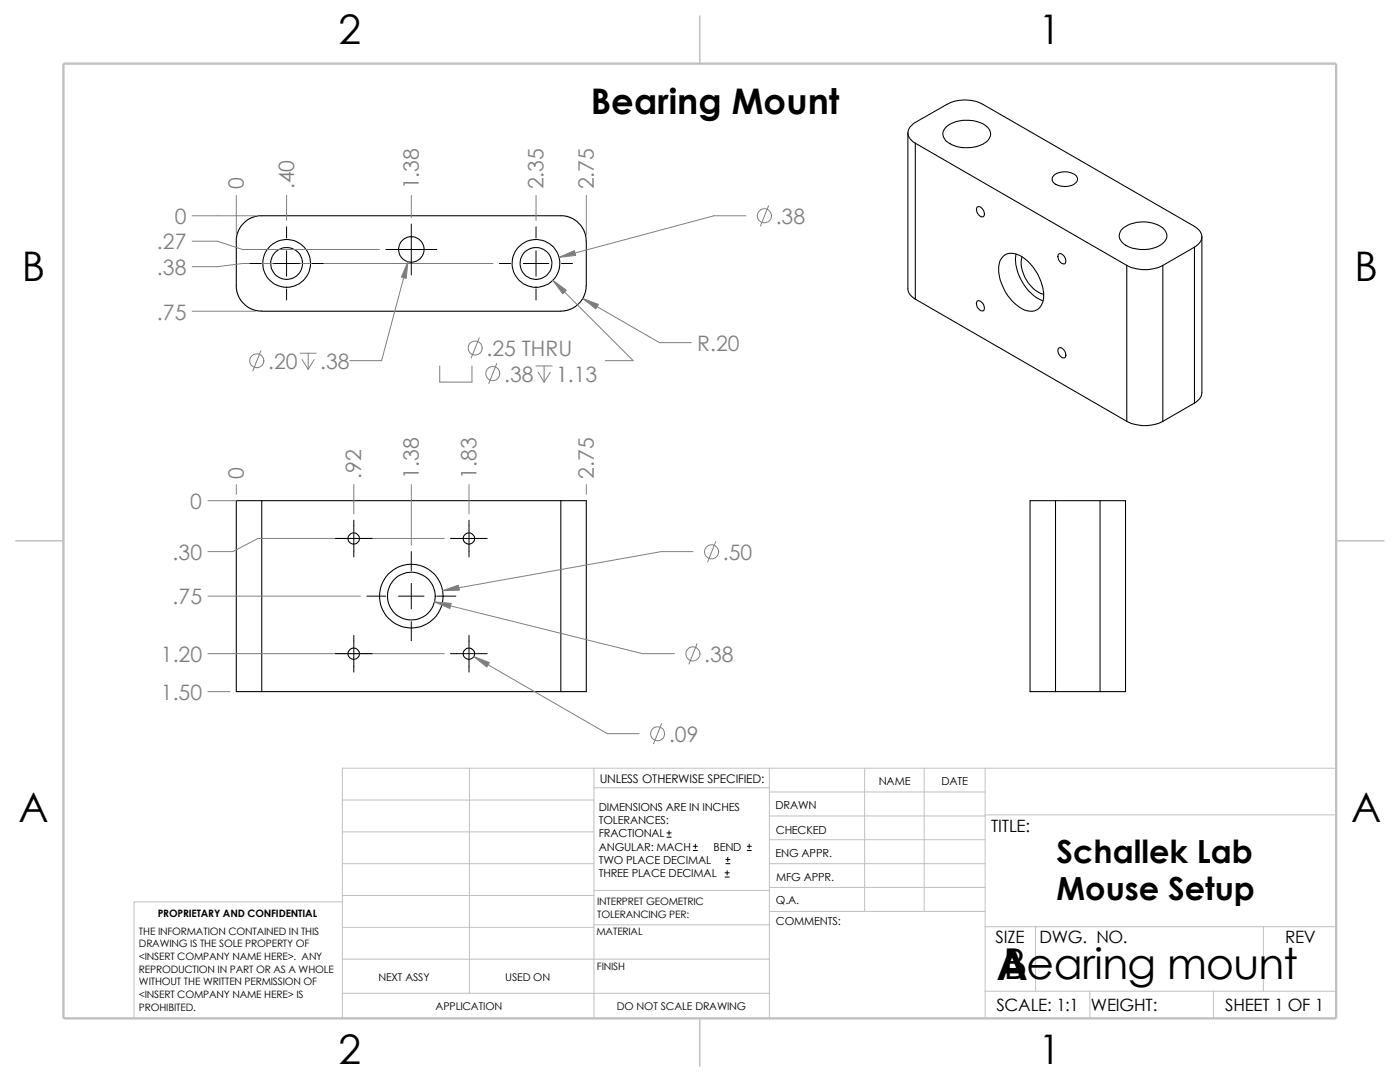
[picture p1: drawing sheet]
<svg xmlns="http://www.w3.org/2000/svg" width="279mm" height="216mm" viewBox="0 0 279 216" stroke-linecap="round" stroke-linejoin="round" font-family="sans-serif">
<g fill="none" stroke="#c0c0c0" stroke-width=".2">
<path d="M68.3 159.6h50.2M93.7 153.3v44.9M118.5 153.3v49.9M118.5 157.2h35M153.5 153.3v49.9M153.5 158h43.1M172.6 153.3v28.6M184.4 153.3v28.6M196.6 153.3v49.9M266.7 153.3h-198.4v49.9M68.3 172.3h50.2M68.3 178.7h50.2"/>
<path d="M68.3 166h50.2M68.3 180h-41.5v23.2M118.5 177.7h35.1M153.5 162.8h43.1M153.5 167.6h43.1M153.5 172.3h43.1M153.5 177.1h43.1M196.6 162.6h70.1M68.3 185h50.2M68.3 191.4h85.2M68.3 198.2h85.2M118.5 184.5h35.1"/>
<path d="M153.6 181.9h43M196.6 197.8h70.1M196.6 184.9h70.1M206.7 184.9v12.9M217.5 197.8v5.4M242.2 197.8v5.4M252.1 184.9v12.9"/>
</g>
<path d="M139.7 3.2v9.5M3.1 107.9h9.6M266.7 107.9h9.5M139.7 203.2v9.5" fill="none" stroke="#c0c0c0" stroke-width=".21"/>
<path d="M12.7 12.7h254v190.5h-254z" fill="none" stroke="#c0c0c0" stroke-width=".47"/>
<g fill="none" stroke="#000" stroke-width=".21">
<path d="M181.2 26.5v31.1l.3 1 1.2 1.1M182.7 28.6l42.2 24.4M182.7 28.6v31.1M182.7 28.6a2.3 2.3 0 0 1-1.4-2.7l.4-.7 1-.8 6.3-3.6a7.7 7.7 0 0 1 7.2 0l42.2 24.4a2.14 2.14 0 0 1 1 3.3l-1 .8M188.8 25.3a7 7 0 0 1 8.3 .1 1.87 1.87 0 0 1-.5 3.1 6.9 6.9 0 0 1-8-.6 1.81 1.81 0 0 1 .2-2.6zM210.4 35a3.5 3.5 0 0 1 4.5 .3 1.11 1.11 0 0 1-.7 1.6 3.7 3.7 0 0 1-4.1-.7l-.1-.6zM117 57l-.3 1.7-.9 1.5-1.4 1.2-1.9 .7h-60.3M117 57v-8.9l-.2-1.3-.7-1.6-1-1-.8-.6-1.3-.5h-61.4l-1.4 .3-1.2 .8-1 1-.7 1.6-.1 .7v10.1l.6 1.9 1.2 1.4 1.5 .9 1.7 .3M182.7 59.7l42.2 24.4M195 41.3a1.23 1.23 0 0 1 1.5 1.4 .52 .52 0 0 1-.4 .6 .52 .52 0 0 1-.6-.2 1.41 1.41 0 0 1-.5-1.8zM200 51.4a2.74 2.74 0 0 1 3.6-.4 9.5 9.5 0 0 1 4.6 8.9 2.53 2.53 0 0 1-3.8 1.9 9.4 9.4 0 0 1-5-9l.2-.8zM202.8 50.7a9.4 9.4 0 0 0 5.4 9.3"/>
<path d="M204 51.3a6.7 6.7 0 0 0 4.3 7.4M211.2 50.8a.97 .97 0 0 1 1.4 .8 .6 .6 0 0 1 .1 .8 .6 .6 0 0 1-.8 .2 1.6 1.6 0 0 1-.7-1.8zM223.8 45.9a6.7 6.7 0 0 1 8.5-.2 1.87 1.87 0 0 1-.6 3.1 6.8 6.8 0 0 1-7.8-.5 1.74 1.74 0 0 1-.1-2.4zM224.9 53v31.1M224.9 53a8.1 8.1 0 0 0 7.2 0M232.1 53v31.1M238.4 49.3l-6.3 3.7M238.4 49.3v31.1M239.9 47.2v31.2l-.2 .6-.3 .6-1 .8M195 60.1a1.24 1.24 0 0 1 1.2 .6 1.24 1.24 0 0 1 0 1.3 1.36 1.36 0 0 1-1.2-1.9zM211.3 69.5a1.23 1.23 0 0 1 1.4 1.4 .52 .52 0 0 1-.3 .5 .52 .52 0 0 1-.6-.2 1.41 1.41 0 0 1-.5-1.7zM52.2 99.9v38.1"/>
<path d="M52.2 99.9h59.7M52.2 99.9h-5v38.1h5M111.9 99.9h5.1v38.1h-5.1M111.9 99.9v38.1M210.7 99.9h8.8M210.7 99.9v38.1M210.7 99.9h-5.1v38.1h5.1M219.5 99.9v38.1M219.5 99.9h5.1v38.1h-5.1M224.9 84.1a8.1 8.1 0 0 0 7.2 0M238.4 80.4l-6.3 3.7M52.2 138h59.7"/>
<path d="M210.7 138h8.8"/>
<circle cx="57.2" cy="52.6" r="3.2"/>
<circle cx="57.2" cy="52.6" r="4.8"/>
<circle cx="82.1" cy="49.8" r="2.54"/>
<circle cx="107" cy="52.6" r="4.8"/>
<circle cx="107" cy="52.6" r="3.2"/>
<circle cx="70.6" cy="107.4" r="1.13"/>
<circle cx="82.1" cy="119" r="6.4"/>
<circle cx="82.1" cy="118.9" r="4.8"/>
<circle cx="93.6" cy="107.5" r="1.11"/>
<circle cx="70.6" cy="130.4" r="1.11"/>
<circle cx="93.6" cy="130.4" r="1.13"/>
</g>
<g fill="none" stroke="#808080" stroke-width=".2">
<path d="M47.2 39v7.9M57.2 39v5M82.1 39v4.4M107 39v5M117 39v7.9M38.4 43.1h12.6M38.4 48.1h5l5 1.7h27.3M81.4 52.2l-5.2 19.8h-6.4M98.4 52.6h-50l-5 .6h-5M110.3 55.9l16.1 16.1h-5.6M116.3 59.6l15.3 8.8h6.4M148.8 43.1h-6.3l-31 8.3"/>
<path d="M153.4 41.1l-1.6 4M38.4 62.1h12.6M52.1 70l-1.6 4M59.9 70.5h3.2M60.3 71.8l1.2 1.9M61.5 70.5v3.2M62.7 71.8l-1.2 1.9M87.8 73v3.2h6.4v-3.2M95.6 67.4l-1.6 4.1M99.1 72.5l-1.6 4M107 73h3.2M107.4 74.3l1.2 1.9"/>
<path d="M108.6 73v3.2M109.8 74.3l-1.2 1.9M41.5 99.9h5.7M47.2 96.7v1.9M70.6 96.7v5.8M82.1 96.7v12.1M93.6 96.7v5.8M117 96.7v1.9M41.5 119h30.4M88.6 107.4h-37.1l-5 2.7h-5M138.3 110.1h-6.3l-43.7 7.8M142.8 108.1l-1.6 4"/>
<path d="M41.5 138h4.4M41.5 130.4h47.1M86.7 120.1l41.5 10.3h6.4M94.6 131l26.6 15.4h6.4M139.1 128.4l-1.6 4.1M132 144.4l-1.6 4"/>
<circle cx="152.6" cy="43.1" r="1.41"/>
<circle cx="51.3" cy="72" r="1.4"/>
<circle cx="94.8" cy="69.4" r="1.4"/>
<circle cx="98.3" cy="74.5" r="1.41"/>
<circle cx="142" cy="110.1" r="1.41"/>
<circle cx="138.3" cy="130.5" r="1.41"/>
<circle cx="131.2" cy="146.4" r="1.4"/>
</g>
<g fill="none" stroke="#000" stroke-width=".2">
<path d="M49.9 52.6h2.2M54.7 52.6h5M57.2 45.3v2.2M57.2 50v5.1M57.2 57.7v2.2M62.3 52.6h2.2M77 49.8h10.2M82.1 44.7v10.2M99.7 52.6h2.2M104.4 52.6h5.1M107 45.3v2.2M107 50v5.1"/>
<path d="M107 57.7v2.2M112.1 52.6h2.2M66.9 107.4h7.4M70.6 103.8v7.3M73.2 119h3.8M79.5 119h5.1M82.1 110.1v3.8M82.1 116.4v5.1M87.2 119h3.8M89.9 107.4h7.3M93.6 103.8v7.3M66.9 130.4h7.4"/>
<path d="M70.6 126.8v7.3M82.1 124v3.8M89.9 130.4h7.3M93.6 126.8v7.3M133.1 167h.8M133.1 166.2h.8M133.5 165.8v.8M138.3 169.7h.9M138.3 168.9h.9M138.8 168.4v.9M144.7 175h.8M144.7 174.2h.8"/>
<path d="M144.9 172.3h.8M144.9 171.5h.8M145.1 173.7v.9M145.2 171.1v.8M149.1 169.7h.8M149.1 168.9h.8M149.5 168.4v.9"/>
</g>
<g fill="#808080" stroke="#808080" stroke-width=".2">
<path d="M88.3 117.9l3.2-1.1 .2 1z"/>
<path d="M86.7 120.1l3.3 .3-.2 1z"/>
<path d="M94.6 131l3.1 1.2-.5 .9z"/>
<path d="M111.5 51.4l3.1-1.4 .3 1z"/>
<path d="M116.3 59.6l3.1 1.1-.5 .9z"/>
<path d="M81.4 52.2l-.3 3.3-1-.2z"/>
<path d="M110.3 55.9l2.7 2-.7 .7z"/>
</g>
<g font-size="8.5">
<text x="198.8" y="195.5">A</text>
<text x="200.2" y="195.3">Bearing mount</text>
</g>
<g font-size="8.1">
<text x="67.6" y="8.8">2</text>
<text x="207.3" y="8.8">1</text>
<text x="4.4" y="56.1">B</text>
<text x="270.3" y="56.1">B</text>
<text x="3.7" y="164.1">A</text>
<text x="269.6" y="164.1">A</text>
<text x="67.6" y="212.3">2</text>
<text x="207.3" y="212.3">1</text>
</g>
<text font-size="7" x="117.9" y="22.8">Bearing Mount</text>
<g font-size="6.4">
<text x="210.9" y="172.3">Schallek Lab</text>
<text x="210.9" y="179.6">Mouse Setup</text>
</g>
<g font-size="4.2" fill="#808080">
<text x="48.7" y="37.8" transform="rotate(-90 48.7 37.8)">0</text>
<text x="58.7" y="37.8" transform="rotate(-90 58.7 37.8)">.40</text>
<text x="83.6" y="37.8" transform="rotate(-90 83.6 37.8)">1.38</text>
<text x="108.5" y="37.8" transform="rotate(-90 108.5 37.8)">2.35</text>
<text x="118.5" y="37.8" transform="rotate(-90 118.5 37.8)">2.75</text>
<text x="34.9" y="44.7">0</text>
<text x="154.8" y="44.7">.38</text>
<text x="31.3" y="49.8">.27</text>
<text x="31.3" y="54.9">.38</text>
<text x="31.3" y="63.8">.75</text>
<text x="97.1" y="71.1">.25 THRU</text>
<text x="139.1" y="70.1">R.20</text>
<text x="53.5" y="73.6">.20</text>
<text x="63.9" y="73.6">.38</text>
<text x="100.6" y="76.2">.38</text>
<text x="111" y="76.2">1.13</text>
<text x="48.7" y="95.5" transform="rotate(-90 48.7 95.5)">0</text>
<text x="72.1" y="95.5" transform="rotate(-90 72.1 95.5)">.92</text>
<text x="83.6" y="95.5" transform="rotate(-90 83.6 95.5)">1.38</text>
<text x="95.1" y="95.5" transform="rotate(-90 95.1 95.5)">1.83</text>
<text x="118.5" y="95.5" transform="rotate(-90 118.5 95.5)">2.75</text>
<text x="38" y="101.6">0</text>
<text x="34.4" y="111.8">.30</text>
<text x="144.3" y="111.7">.50</text>
<text x="34.4" y="120.6">.75</text>
<text x="32.1" y="132.1">1.20</text>
<text x="140.6" y="132.1">.38</text>
<text x="32.1" y="139.7">1.50</text>
<text x="133.5" y="148">.09</text>
</g>
<g font-size="3.4">
<text x="197.8" y="166">TITLE:</text>
<text x="198.7" y="188.1">SIZE</text>
<text x="207.5" y="188.1">DWG. NO.</text>
<text x="256.5" y="188.2">REV</text>
<text x="198.8" y="201.7">SCALE: 1:1</text>
<text x="217.7" y="201.8">WEIGHT:</text>
<text x="244.5" y="201.7">SHEET 1 OF 1</text>
</g>
<text font-size="2.4" x="119.7" y="156.2">UNLESS OTHERWISE SPECIFIED:</text>
<g font-size="2.2">
<text x="119.5" y="161.8">DIMENSIONS ARE IN INCHES</text>
<text x="154.8" y="161.5">DRAWN</text>
<text x="175.4" y="156.7">NAME</text>
<text x="187.9" y="156.7">DATE</text>
<text x="119.5" y="164.4">TOLERANCES:</text>
<text x="119.5" y="167.1">FRACTIONAL</text>
<text x="154.8" y="166.3">CHECKED</text>
<text x="119.5" y="172.4">TWO PLACE DECIMAL</text>
<text x="119.5" y="169.8">ANGULAR: MACH</text>
<text x="142.4" y="169.8">BEND</text>
<text x="154.8" y="171">ENG APPR.</text>
<text x="119.5" y="175">THREE PLACE DECIMAL</text>
<text x="154.9" y="175.7">MFG APPR.</text>
<text x="154.9" y="184.7">COMMENTS:</text>
<text x="154.9" y="180.5">Q.A.</text>
</g>
<g font-size="2.1">
<text x="75.5" y="195.7">NEXT ASSY</text>
<text x="100.8" y="195.7">USED ON</text>
<text x="86.9" y="201.5">APPLICATION</text>
<text x="123.1" y="201.6">DO NOT SCALE DRAWING</text>
</g>
<g font-size="2">
<text x="31.5" y="183">PROPRIETARY AND CONFIDENTIAL</text>
<text x="119.2" y="180.6">INTERPRET GEOMETRIC</text>
<text x="119.2" y="183.1">TOLERANCING PER:</text>
<text x="27.7" y="186.5">THE INFORMATION CONTAINED IN THIS</text>
<text x="27.7" y="189.1">DRAWING IS THE SOLE PROPERTY OF</text>
<text x="27.7" y="191.6">&lt;INSERT COMPANY NAME HERE&gt;. ANY</text>
<text x="119" y="186.6">MATERIAL</text>
<text x="27.7" y="194.1">REPRODUCTION IN PART OR AS A WHOLE</text>
<text x="27.7" y="196.6">WITHOUT THE WRITTEN PERMISSION OF</text>
<text x="119.1" y="193.5">FINISH</text>
<text x="27.7" y="199.1">&lt;INSERT COMPANY NAME HERE&gt; IS</text>
<text x="27.7" y="201.7">PROHIBITED.</text>
</g>
</svg>
